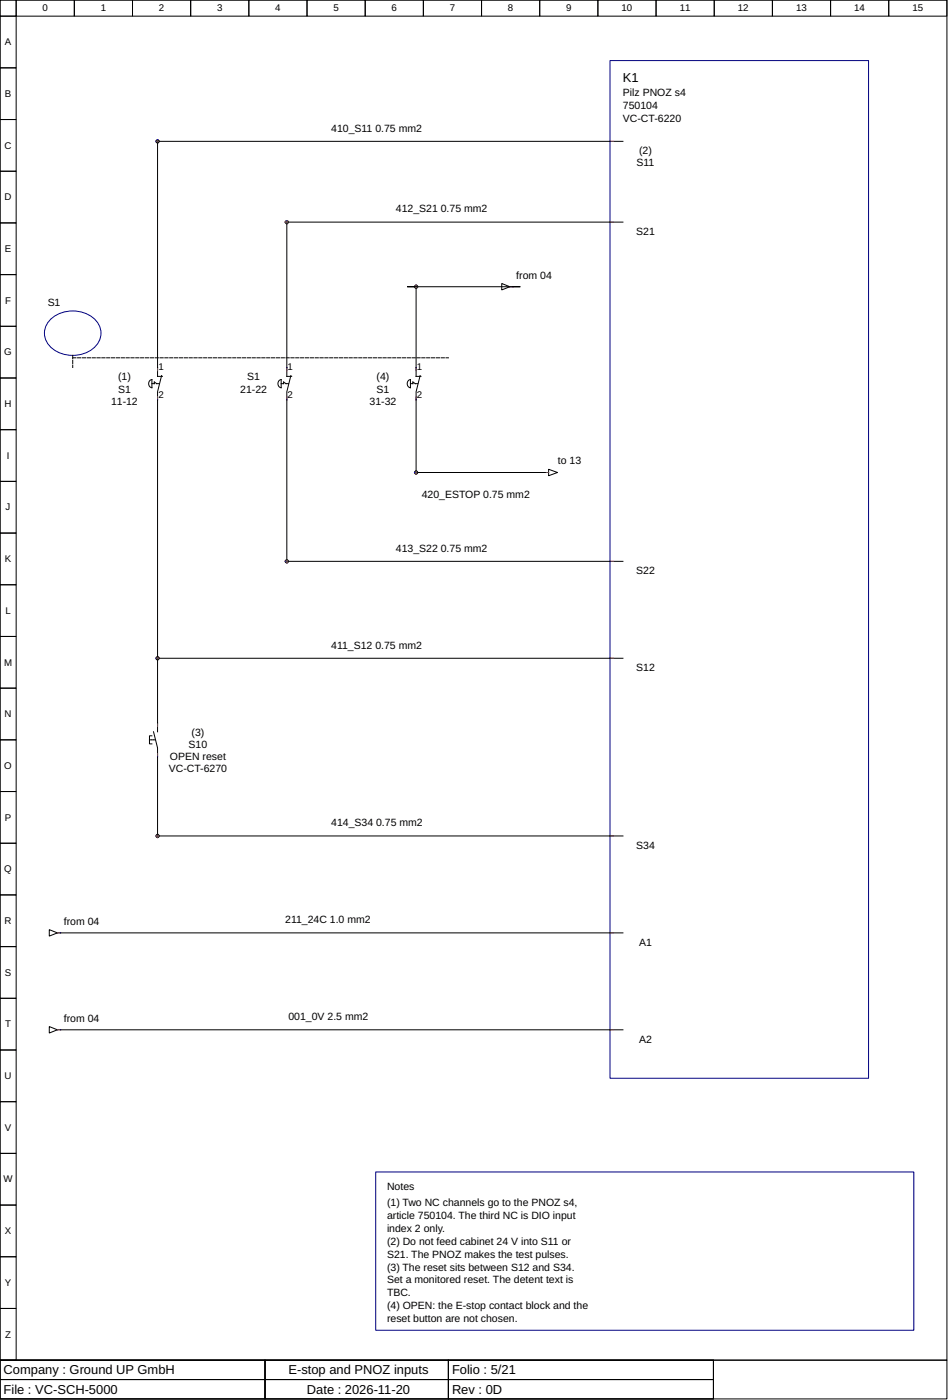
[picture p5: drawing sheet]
<svg xmlns="http://www.w3.org/2000/svg" width="310mm" height="459mm" viewBox="0 0 310 459" stroke-linecap="round" stroke-linejoin="round" font-family="sans-serif">
<g fill="none" stroke="#000" stroke-width=".33">
<path d="M0 0h310.1v445.6h-310.1zM0 0h5.3v5.3h-5.3zM0 5.3h5.3v16.9h-5.3zM5.3 0h19v5.3h-19zM24.3 0h19.1v5.3h-19.1zM43.4 0h19v5.3h-19zM62.4 0h19.1v5.3h-19.1zM81.5 0h19v5.3h-19zM100.5 0h19.1v5.3h-19.1zM119.6 0h19v5.3h-19zM138.6 0h19.1v5.3h-19.1zM157.7 0h19v5.3h-19z"/>
<path d="M176.7 0h19.1v5.3h-19.1zM195.8 0h19v5.3h-19zM214.8 0h19.1v5.3h-19.1zM233.9 0h19v5.3h-19zM252.9 0h19.1v5.3h-19.1zM272 0h19v5.3h-19zM291 0h19.1v5.3h-19.1zM0 22.2h5.3v17h-5.3zM0 39.2h5.3v16.9h-5.3zM0 56.1h5.3v16.9h-5.3zM51.6 46.8v76.5h1.6M52.1 46.3h151.9"/>
<path d="M0 73h5.3v17h-5.3zM93.9 73.3v50h1.6M94.5 72.8h109.5M0 90h5.3v16.9h-5.3zM135.7 93.9h-2.4h37.1h-2.4M136.3 94.5v28.8h1.5M164.3 92.9l2.7 1-2.7 1.1zM167 93.9h.7M0 106.9h5.3v16.9h-5.3zM0 123.8h5.3v17h-5.3zM49.1 124.6l.6-.2v2.6a1.4 1.4 0 0 1-.6-2.4zM49.7 125.7h.8v-.6l.8 .6"/>
<path d="M52.9 123l-1.3 5.3v86.8M91.4 124.6l.7-.2v2.6a1.4 1.4 0 0 1-.7-2.4zM92.1 125.7h.8v-.6l.8 .6M95.2 123l-1.3 5.3v55.1M133.8 124.6l.6-.2v2.6a1.4 1.4 0 0 1-.6-2.4zM134.4 125.7h.8v-.6l.8 .6M137.6 123l-1.3 5.3v26M0 140.8h5.3v16.9h-5.3zM0 157.7h5.3v16.9h-5.3zM136.8 154.8h41.8M178.9 154.8h.8M179.7 153.7l2.9 1.1-2.9 1z"/>
<path d="M0 174.6h5.3v17h-5.3zM0 191.6h5.3v16.9h-5.3zM94.5 183.9h109.5M0 208.5h5.3v16.9h-5.3zM51.6 216.2v20.6M52.1 215.6h151.9M0 225.4h5.3v17h-5.3zM50.3 239.7l1.3 5.3v2.6M51.6 237.1v2.6M0 242.4h5.3v16.9h-5.3zM0 259.3h5.3v16.9h-5.3zM49.7 241h-.8v2.7h.8"/>
<path d="M51.6 247.9v25.4M0 276.2h5.3v17h-5.3zM52.1 273.8h151.9M0 293.2h5.3v16.9h-5.3zM0 310.1h5.3v16.9h-5.3zM16.1 304.5l2.7 1.1-2.7 1.1zM18.8 305.6h.8M19.8 305.6h184.2M0 327h5.3v17h-5.3zM16.1 336.3l2.7 1-2.7 1.1zM18.8 337.3h.8M19.8 337.3h184.2"/>
<path d="M0 344h5.3v16.9h-5.3zM0 360.9h5.3v16.9h-5.3zM0 377.8h5.3v17h-5.3zM0 394.8h5.3v16.9h-5.3zM0 411.7h5.3v16.9h-5.3zM0 428.6h5.3v17h-5.3zM0 445.6h310.1v12.7h-310.1zM0 445.6h86.8v6.3h-86.8zM0 451.9h86.8v6.4h-86.8zM86.8 445.6h60v6.3h-60zM86.8 451.9h60v6.4h-60zM146.8 445.6h86.8v6.3h-86.8z"/>
<path d="M146.8 451.9h86.8v6.4h-86.8z"/>
</g>
<path d="M199.8 19.8h84.6v333.4h-84.6zM16.5 104.7a10.6 10.6 0 0 1 15.8 1.6 6.5 6.5 0 0 1-3.8 9.1 10.5 10.5 0 0 1-13.2-3.4 6 6 0 0 1 1.2-7.3zM123 383.9h176.2v51.9h-176.2z" fill="none" stroke="#000080" stroke-width=".33"/>
<path d="M23.8 116.4v4M23.8 117.2h123M51.3 125.7h.8M93.7 125.7h.8M136 125.7h.8" fill="none" stroke="#000" stroke-width=".33" stroke-dasharray="1.1 .5"/>
<g fill="none" stroke="#f00" stroke-width=".33">
<path d="M51.1 46.3h1M51.6 45.8v1M199.8 46.3h1M93.4 72.8h1.1M93.9 72.2v1.1M199.8 72.8h1M135.7 93.9h1.1M136.3 93.4v1.1M167 93.9h1M51.6 120.4v1M51.6 129.9v1.1M93.9 120.4v1"/>
<path d="M93.9 129.9v1.1M136.3 120.4v1M136.3 129.9v1.1M135.7 154.8h1.1M136.3 154.3v1M178.6 154.8h1.1M93.4 183.9h1.1M93.9 183.4v1M199.8 183.9h1M51.1 215.6h1M51.6 215.1v1.1M199.8 215.6h1"/>
<path d="M51.6 236.8v1.1M51.6 246.9v1M51.1 273.8h1M51.6 273.3v1.1M199.8 273.8h1M18.8 305.6h1M199.8 305.6h1M18.8 337.3h1M199.8 337.3h1"/>
</g>
<g fill="none" stroke="#00f" stroke-width=".33">
<path d="M51.1 46.3h.1M51.6 45.8h.1M51.6 46.8h.1M52.1 46.3h.1M199.8 46.3h.1M93.4 72.8h.1M93.9 72.2h.1M93.9 73.3h.1M94.5 72.8h.1M199.8 72.8h.1M135.7 93.9h.1M136.3 93.4h.1"/>
<path d="M136.3 94.5h.1M136.8 93.9h.1M168 93.9h.1M51.6 120.4h.1M51.6 131h.1M93.9 120.4h.1M93.9 131h.1M136.3 120.4h.1M136.3 131h.1M135.7 154.8h.1M136.3 154.3h.1M136.3 155.3h.1"/>
<path d="M136.8 154.8h.1M178.6 154.8h.1M93.4 183.9h.1M93.9 183.4h.1M93.9 184.4h.1M94.5 183.9h.1M199.8 183.9h.1M51.1 215.6h.1M51.6 215.1h.1M51.6 216.2h.1M52.1 215.6h.1M199.8 215.6h.1"/>
<path d="M51.6 236.8h.1M51.6 247.9h.1M51.1 273.8h.1M51.6 273.3h.1M51.6 274.4h.1M52.1 273.8h.1M199.8 273.8h.1M19.8 305.6h.1M199.8 305.6h.1M19.8 337.3h.1M199.8 337.3h.1"/>
</g>
<g fill="#000" stroke="#000" stroke-width=".33">
<circle cx="51.6" cy="46.3" r=".53"/>
<circle cx="93.9" cy="72.8" r=".53"/>
<circle cx="136.3" cy="93.9" r=".53"/>
<circle cx="136.3" cy="154.8" r=".53"/>
<circle cx="93.9" cy="183.9" r=".53"/>
<circle cx="51.6" cy="215.6" r=".53"/>
<circle cx="51.6" cy="273.8" r=".53"/>
</g>
<path d="M48.9 242.4h1.9" fill="none" stroke="#000" stroke-width=".33" stroke-dasharray=".5 .3"/>
<g font-size="4.2">
<text x="204" y="27">K1</text>
<text x="1.2" y="450.2">Company : Ground UP GmbH</text>
<text x="94.5" y="450.2">E-stop and PNOZ inputs</text>
<text x="148" y="450.2">Folio : 5/21</text>
<text x="1.2" y="456.5">File : VC-SCH-5000</text>
<text x="100.5" y="456.5">Date : 2026-11-20</text>
<text x="148" y="456.5">Rev : 0D</text>
</g>
<g font-size="3.4">
<text x="204" y="31.5">Pilz PNOZ s4</text>
<text x="204" y="35.7">750104</text>
<text x="204" y="40">VC-CT-6220</text>
<text x="108.5" y="43.1">410_S11</text>
<text x="122.9" y="43.1">0.75 mm2</text>
<text x="209.3" y="50.5">(2)</text>
<text x="208.5" y="54.5">S11</text>
<text x="129.6" y="69.6">412_S21</text>
<text x="144.4" y="69.6">0.75 mm2</text>
<text x="208.3" y="77">S21</text>
<text x="169.1" y="91.3">from 04</text>
<text x="15.6" y="100.3">S1</text>
<text x="38.6" y="124.6">(1)</text>
<text x="81" y="124.6">S1</text>
<text x="123.3" y="124.6">(4)</text>
<text x="38.6" y="128.6">S1</text>
<text x="78.7" y="128.6">21-22</text>
<text x="123.3" y="128.6">S1</text>
<text x="36.4" y="132.6">11-12</text>
<text x="121" y="132.6">31-32</text>
<text x="182.7" y="152.1">to 13</text>
<text x="138.1" y="163.2">420_ESTOP 0.75 mm2</text>
<text x="129.6" y="180.7">413_S22</text>
<text x="144.4" y="180.7">0.75 mm2</text>
<text x="208.3" y="188.1">S22</text>
<text x="108.5" y="212.5">411_S12</text>
<text x="122.9" y="212.5">0.75 mm2</text>
<text x="208.3" y="219.9">S12</text>
<text x="61.8" y="245">S10</text>
<text x="62.7" y="241">(3)</text>
<text x="55.7" y="249">OPEN reset</text>
<text x="55.3" y="252.9">VC-CT-6270</text>
<text x="108.5" y="270.7">414_S34</text>
<text x="123.2" y="270.7">0.75 mm2</text>
<text x="208.3" y="278.1">S34</text>
<text x="20.9" y="302.9">from 04</text>
<text x="93.4" y="302.4">211_24C 1.0 mm2</text>
<text x="209.3" y="309.8">A1</text>
<text x="20.9" y="334.7">from 04</text>
<text x="94.5" y="334.2">001_0V 2.5 mm2</text>
<text x="209.3" y="341.6">A2</text>
<text x="126.7" y="389.7">Notes</text>
<text x="126.7" y="395">(1) Two NC channels go to the PNOZ s4,</text>
<text x="126.7" y="399.3">article 750104. The third NC is DIO input</text>
<text x="126.7" y="403.5">index 2 only.</text>
<text x="126.7" y="407.7">(2) Do not feed cabinet 24 V into S11 or</text>
<text x="126.7" y="412">S21. The PNOZ makes the test pulses.</text>
<text x="126.7" y="416.2">(3) The reset sits between S12 and S34.</text>
<text x="126.7" y="420.4">Set a monitored reset. The detent text is</text>
<text x="126.7" y="424.7">TBC.</text>
<text x="126.7" y="428.9">(4) OPEN: the E-stop contact block and the</text>
<text x="126.7" y="433.1">reset button are not chosen.</text>
</g>
<g font-size="3.2">
<text x="13.9" y="3.7">0</text>
<text x="33" y="3.7">1</text>
<text x="52" y="3.7">2</text>
<text x="71.1" y="3.7">3</text>
<text x="90.1" y="3.7">4</text>
<text x="109.2" y="3.7">5</text>
<text x="128.2" y="3.7">6</text>
<text x="147.3" y="3.7">7</text>
<text x="166.3" y="3.7">8</text>
<text x="185.4" y="3.7">9</text>
<text x="203.6" y="3.7">10</text>
<text x="222.6" y="3.7">11</text>
<text x="241.7" y="3.7">12</text>
<text x="260.7" y="3.7">13</text>
<text x="279.8" y="3.7">14</text>
<text x="298.8" y="3.7">15</text>
<text x="1.6" y="14.8">A</text>
<text x="1.6" y="31.8">B</text>
<text x="1.5" y="48.7">C</text>
<text x="1.5" y="65.6">D</text>
<text x="1.6" y="82.6">E</text>
<text x="1.7" y="99.5">F</text>
<text x="1.4" y="116.4">G</text>
<text x="51.9" y="121.2">1</text>
<text x="94.2" y="121.2">1</text>
<text x="136.5" y="121.2">1</text>
<text x="51.9" y="130.4">2</text>
<text x="94.2" y="130.4">2</text>
<text x="136.5" y="130.4">2</text>
<text x="1.5" y="133.4">H</text>
<text x="2.2" y="150.3">I</text>
<text x="1.9" y="167.2">J</text>
<text x="1.6" y="184.1">K</text>
<text x="1.8" y="201.1">L</text>
<text x="1.3" y="218">M</text>
<text x="1.5" y="234.9">N</text>
<text x="1.4" y="251.9">O</text>
<text x="1.6" y="268.8">P</text>
<text x="1.4" y="285.8">Q</text>
<text x="1.5" y="302.7">R</text>
<text x="1.6" y="319.6">S</text>
<text x="1.7" y="336.5">T</text>
<text x="1.5" y="353.5">U</text>
<text x="1.6" y="370.4">V</text>
<text x="1.1" y="387.3">W</text>
<text x="1.6" y="404.3">X</text>
<text x="1.6" y="421.2">Y</text>
<text x="1.7" y="438.1">Z</text>
</g>
</svg>
